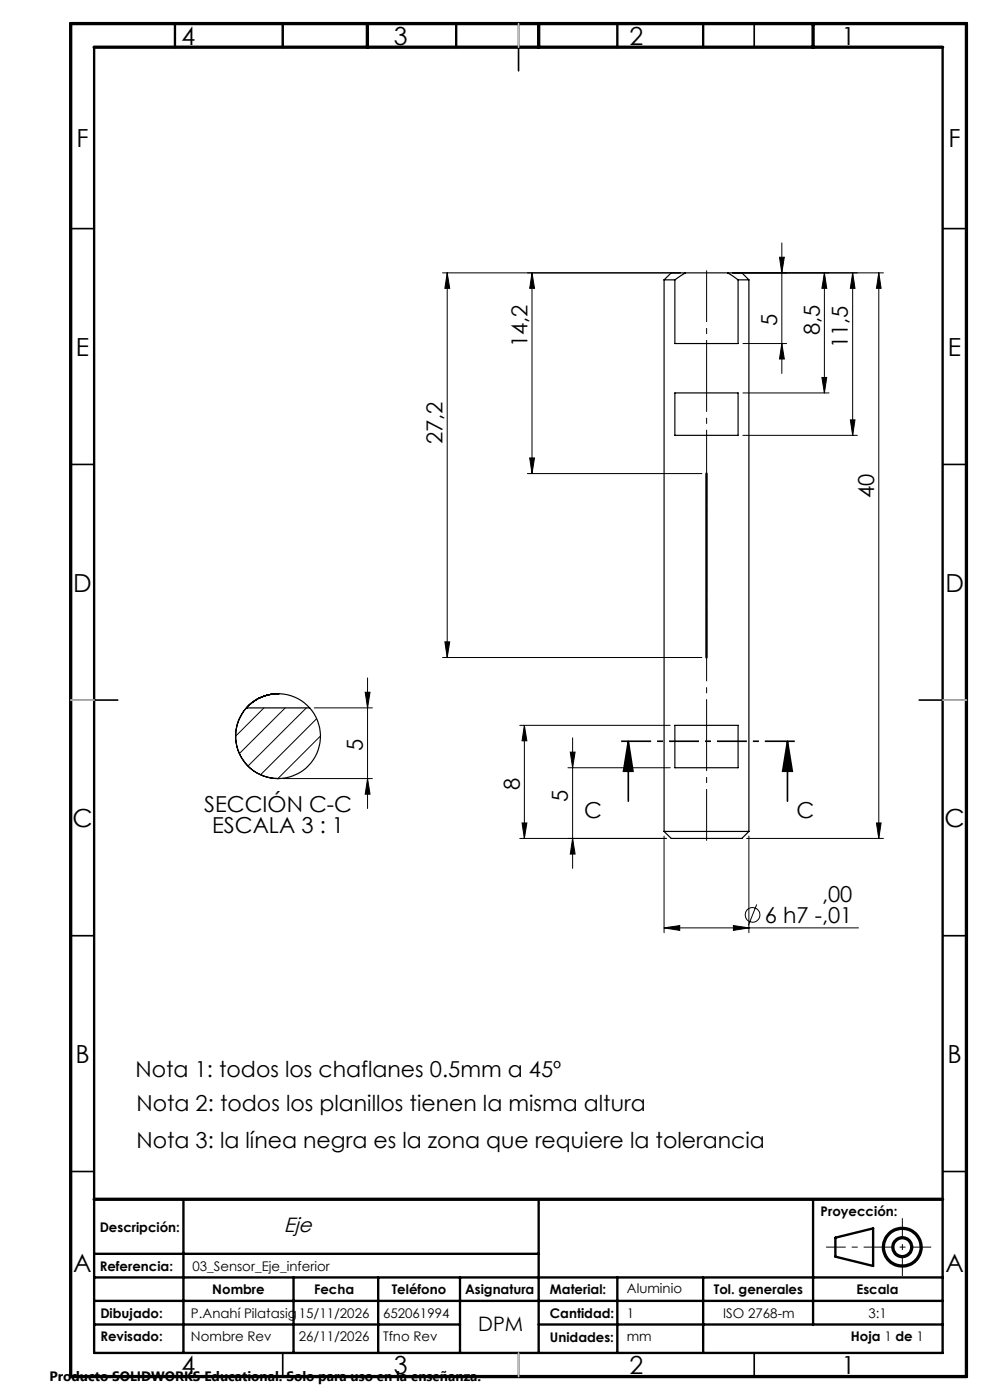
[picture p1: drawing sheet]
<svg xmlns="http://www.w3.org/2000/svg" width="210mm" height="297mm" viewBox="0 0 210 297" stroke-linecap="round" stroke-linejoin="round" font-family="sans-serif">
<g fill="none" stroke="#000" stroke-width=".25">
<path d="M140.9 59.4h2.3M140.9 59.4v117M143.2 59.4v13.5h13.4v-13.5M145.4 57.9l-2.2 1.5M145.4 57.9h-3l-1.5 1.5M145.4 57.9h9M154.4 57.9l2.2 1.5M154.4 57.9h3l1.5 1.5M156.6 59.4h2.3M158.9 59.4v117M143.2 83.4h13.4v9h-13.4zM52.3 150.2a9 9 0 0 1 13.4 0"/>
<path d="M52.3 150.2h.1M52.3 150.2a9 9 0 0 0 .4 12.4 9 9 0 0 0 12.5 0 9 9 0 0 0 .5-12.4M52.3 150.2a9 9 0 0 0-1.5 9.6 9 9 0 0 0 8.2 5.4M52.3 150.2h13.4M59 147.2h.1M59 147.2a9 9 0 0 0-6.7 3M143.2 153.9h13.4v9h-13.4zM59 165.2h.1M140.9 176.4h18M140.9 176.4l1.5 1.5h15l1.5-1.5"/>
</g>
<g fill="none" stroke="#000" stroke-width=".21">
<path d="M93.9 57.9h50.5M94.9 57.9l.5 3.3h-1zM94.9 57.9v81.6M112.9 57.9l.5 3.3h-1zM112.9 57.9v42.6M155.4 57.9h32M165.3 54.6h1.1l-.6 3.3zM165.8 51.5v27.7M174.9 57.9l.5 3.3h-1.1zM174.9 57.9v25.5M180.9 57.9l.5 3.3h-1zM180.9 57.9v34.5"/>
<path d="M186.4 57.9l.5 3.3h-1zM186.4 57.9v120M157.6 72.9h9.3M165.8 72.9l.6 3.3h-1.1zM112.4 97.2h1l-.5 3.3zM157.6 83.4h18.3M157.6 92.4h24.3M174.3 80.1h1.1l-.5 3.3zM180.4 89.1h1l-.5 3.3zM111.9 100.5h37M93.9 139.5h55M94.4 136.2h1l-.5 3.3z"/>
<path d="M56 150.2l-6 6M60.5 150.2l-9.7 9.7M65 150.2l-12.4 12.3M66.7 150.2h12.3M67.2 152.5l-11.9 11.9M68 156.1l-9.1 9.1M77.5 146.9h1l-.5 3.3zM78 143.8v27.7M110.2 153.9h32M111.2 153.9l.6 3.3h-1.1zM111.2 153.9v24M121 159.6h1l-.5 3.3z"/>
<path d="M121.5 156.5v27.7M60 165.2h19M78 165.2l.5 3.3h-1zM110.2 177.9h31.2M110.7 174.6h1.1l-.6 3.3zM120.5 162.9h21.7M121.5 177.9l.5 3.3h-1zM140.9 177.4v20.5M158.4 177.9h29M158.9 177.4v20.5M185.9 174.6h1l-.5 3.3zM140.9 196.8l3.3-.4v1z"/>
<path d="M140.9 196.8h41.2M155.6 196.4l3.3 .4-3.3 .6zM160.5 191.9l-1.8 4.4"/>
<circle cx="159.6" cy="194.1" r="1.55"/>
</g>
<g fill="none" stroke="#000" stroke-width=".7" stroke-linecap="butt">
<circle cx="191.4" cy="264.6" r="4"/>
<circle cx="191.4" cy="264.6" r="2"/>
</g>
<path d="M197.5 264.6h-22.3" fill="none" stroke="#000" stroke-width=".21" stroke-dasharray="6.3 1.3 1.3 1.3" stroke-dashoffset="2.2" stroke-linecap="butt"/>
<path d="M191.4 258.4v12.3" fill="none" stroke="#000" stroke-width=".21" stroke-dasharray="6.3 1.3 1.3 1.3" stroke-dashoffset="2.1" stroke-linecap="butt"/>
<g fill="none" stroke="#000" stroke-width=".35">
<path d="M60 5v5M110 5v10M160 5v5M15 48.5h5M200 48.5h5M15 98.5h5M200 98.5h5M15 148.5h10M133.3 157.3l1 6.3h-2zM133.3 157.3v12.7M167 157.3l1.1 6.3h-2.1zM167 157.3v12.7"/>
<path d="M195 148.5h10M15 198.5h5M200 198.5h5M15 248.5h5M200 248.5h5M60 287v5M110 287v5M160 287v5"/>
</g>
<g fill="none" stroke="#000" stroke-width=".5">
<path d="M20 10v277h180v-277M37.1 5v5M60 5v5M96.8 5v5M131 5v5M149.2 5v5M149.9 100.5v39M38.9 254.4v32.6M114.3 254.4v32.6M172.5 254.4v26.6M20 266h94.3M20 271h180"/>
<path d="M20 276h180M62.3 271v16M80.2 271v16M97.6 271v16M131 271v16M149.2 271v16M177.2 262.6l8-2v8l-8-2zM20 281h77.6M114.3 281h85.7"/>
</g>
<path d="M15 5h190v287h-190zM20 10h180M77.9 5v5M114.3 5v5M172.5 5v5M20 254.4h180" fill="none" stroke="#000" stroke-width=".7"/>
<path d="M110 5v5M15 148.5h5M200 148.5h5M110 287v5" fill="none" stroke="#c0c0c0" stroke-width=".35"/>
<g fill="#000">
<path d="M94.9 57.9l.5 3.3h-1zM112.9 57.9l.5 3.3h-1zM165.3 54.6h1.1l-.6 3.3zM174.9 57.9l.5 3.3h-1.1zM180.9 57.9l.5 3.3h-1zM186.4 57.9l.5 3.3h-1zM165.8 72.9l.6 3.3h-1.1zM174.3 80.1h1.1l-.5 3.3zM180.4 89.1h1l-.5 3.3zM112.4 97.2h1l-.5 3.3zM94.4 136.2h1l-.5 3.3zM77.5 146.9h1l-.5 3.3z"/>
<path d="M111.2 153.9l.6 3.3h-1.1zM133.3 157.3l1 6.3h-2zM167 157.3l1.1 6.3h-2.1zM78 165.2l.5 3.3h-1zM110.7 174.6h1.1l-.6 3.3zM121.5 177.9l.5 3.3h-1zM121 159.6h1l-.5 3.3zM185.9 174.6h1l-.5 3.3zM140.9 196.8l3.3-.4v1zM155.6 196.4l3.3 .4-3.3 .6z"/>
</g>
<path d="M149.9 57.4v121" fill="none" stroke="#000" stroke-width=".21" stroke-dasharray="15.2 1.3 1.3 1.3" stroke-dashoffset="4.3" stroke-linecap="butt"/>
<path d="M169.1 157.3l-37.8-.1" fill="none" stroke="#000" stroke-width=".35" stroke-dasharray="6.3 1.3 1.3 1.3" stroke-dashoffset="-.5" stroke-linecap="butt"/>
<g font-size="5.3">
<text x="38.5" y="9.5">4</text>
<text x="83.5" y="9.5">3</text>
<text x="133.5" y="9.5">2</text>
<text x="178.5" y="9.5">1</text>
<text x="16.2" y="31.3">F</text>
<text x="201.2" y="31.3">F</text>
<text x="16.1" y="75.5">E</text>
<text x="201.1" y="75.5">E</text>
<text x="15.5" y="125.5">D</text>
<text x="200.5" y="125.5">D</text>
<text x="15.4" y="175.5">C</text>
<text x="200.4" y="175.5">C</text>
<text x="16" y="225.5">B</text>
<text x="201" y="225.5">B</text>
<text x="15.5" y="269.8">A</text>
<text x="200.5" y="269.8">A</text>
<text x="38.5" y="291.5">4</text>
<text x="83.5" y="291.5">3</text>
<text x="133.5" y="291.5">2</text>
<text x="178.5" y="291.5">1</text>
</g>
<g font-size="4.7">
<text x="164.9" y="69.1" transform="rotate(-90 164.9 69.1)">5</text>
<text x="173.9" y="71" transform="rotate(-90 173.9 71)">8,5</text>
<text x="111.9" y="73.7" transform="rotate(-90 111.9 73.7)">14,2</text>
<text x="179.9" y="73.8" transform="rotate(-90 179.9 73.8)">11,5</text>
<text x="93.9" y="94.2" transform="rotate(-90 93.9 94.2)">27,2</text>
<text x="185.4" y="105.6" transform="rotate(-90 185.4 105.6)">40</text>
<text x="77" y="159.4" transform="rotate(-90 77 159.4)">5</text>
<text x="110.2" y="167.5" transform="rotate(-90 110.2 167.5)">8</text>
<text x="43.3" y="172.2">SECCIÓN C-C</text>
<text x="120.5" y="170.1" transform="rotate(-90 120.5 170.1)">5</text>
<text x="123.9" y="173.4">C</text>
<text x="168.9" y="173.4">C</text>
<text x="45" y="176.7">ESCALA 3 : 1</text>
<text x="174.4" y="191.3">,00</text>
<text x="162.2" y="195.8">6 h7 -,01</text>
<text x="28.7" y="228.5">Nota 1: todos los chaflanes 0.5mm a 45º</text>
<text x="28.9" y="235.8">Nota 2: todos los planillos tienen la misma altura</text>
<text x="28.9" y="243.6">Nota 3: la línea negra es la zona que requiere la tolerancia</text>
</g>
<text font-size="4.4" x="60.2" y="261.3">Eje</text>
<text font-size="4.2" x="101.4" y="282.3">DPM</text>
<text font-size="2.9" x="10.5" y="292.9">Producto SOLIDWORKS Educational. Solo para uso en la enseñanza.</text>
<g font-size="2.8">
<text x="21.1" y="261.3">Descripción:</text>
<text x="174.1" y="258">Proyección:</text>
<text x="21.1" y="269.7">Referencia:</text>
<text x="40.8" y="269.7">03_Sensor_Eje_inferior</text>
<text x="45" y="274.5">Nombre</text>
<text x="66.6" y="274.5">Fecha</text>
<text x="83.1" y="274.5">Teléfono</text>
<text x="98.6" y="274.5">Asignatura</text>
<text x="116.7" y="274.5">Material:</text>
<text x="133" y="274.4">Aluminio</text>
<text x="151.4" y="274.5">Tol. generales</text>
<text x="181.7" y="274.5">Escala</text>
<text x="21.3" y="279.7">Dibujado:</text>
<text x="40.5" y="279.7">P.Anahí Pilatasig</text>
<text x="63.4" y="279.7">15/11/2026</text>
<text x="81.3" y="279.7">652061994</text>
<text x="116.7" y="279.7">Cantidad:</text>
<text x="133" y="279.6">1</text>
<text x="153.4" y="279.7">ISO 2768-m</text>
<text x="184.2" y="279.7">3:1</text>
<text x="21.3" y="284.6">Revisado:</text>
<text x="40.5" y="284.6">Nombre Rev</text>
<text x="63.4" y="284.6">26/11/2026</text>
<text x="81.3" y="284.6">Tfno Rev</text>
<text x="116.7" y="284.6">Unidades:</text>
<text x="133" y="284.5">mm</text>
<text x="180.5" y="284.5">Hoja 1 de 1</text>
</g>
</svg>
